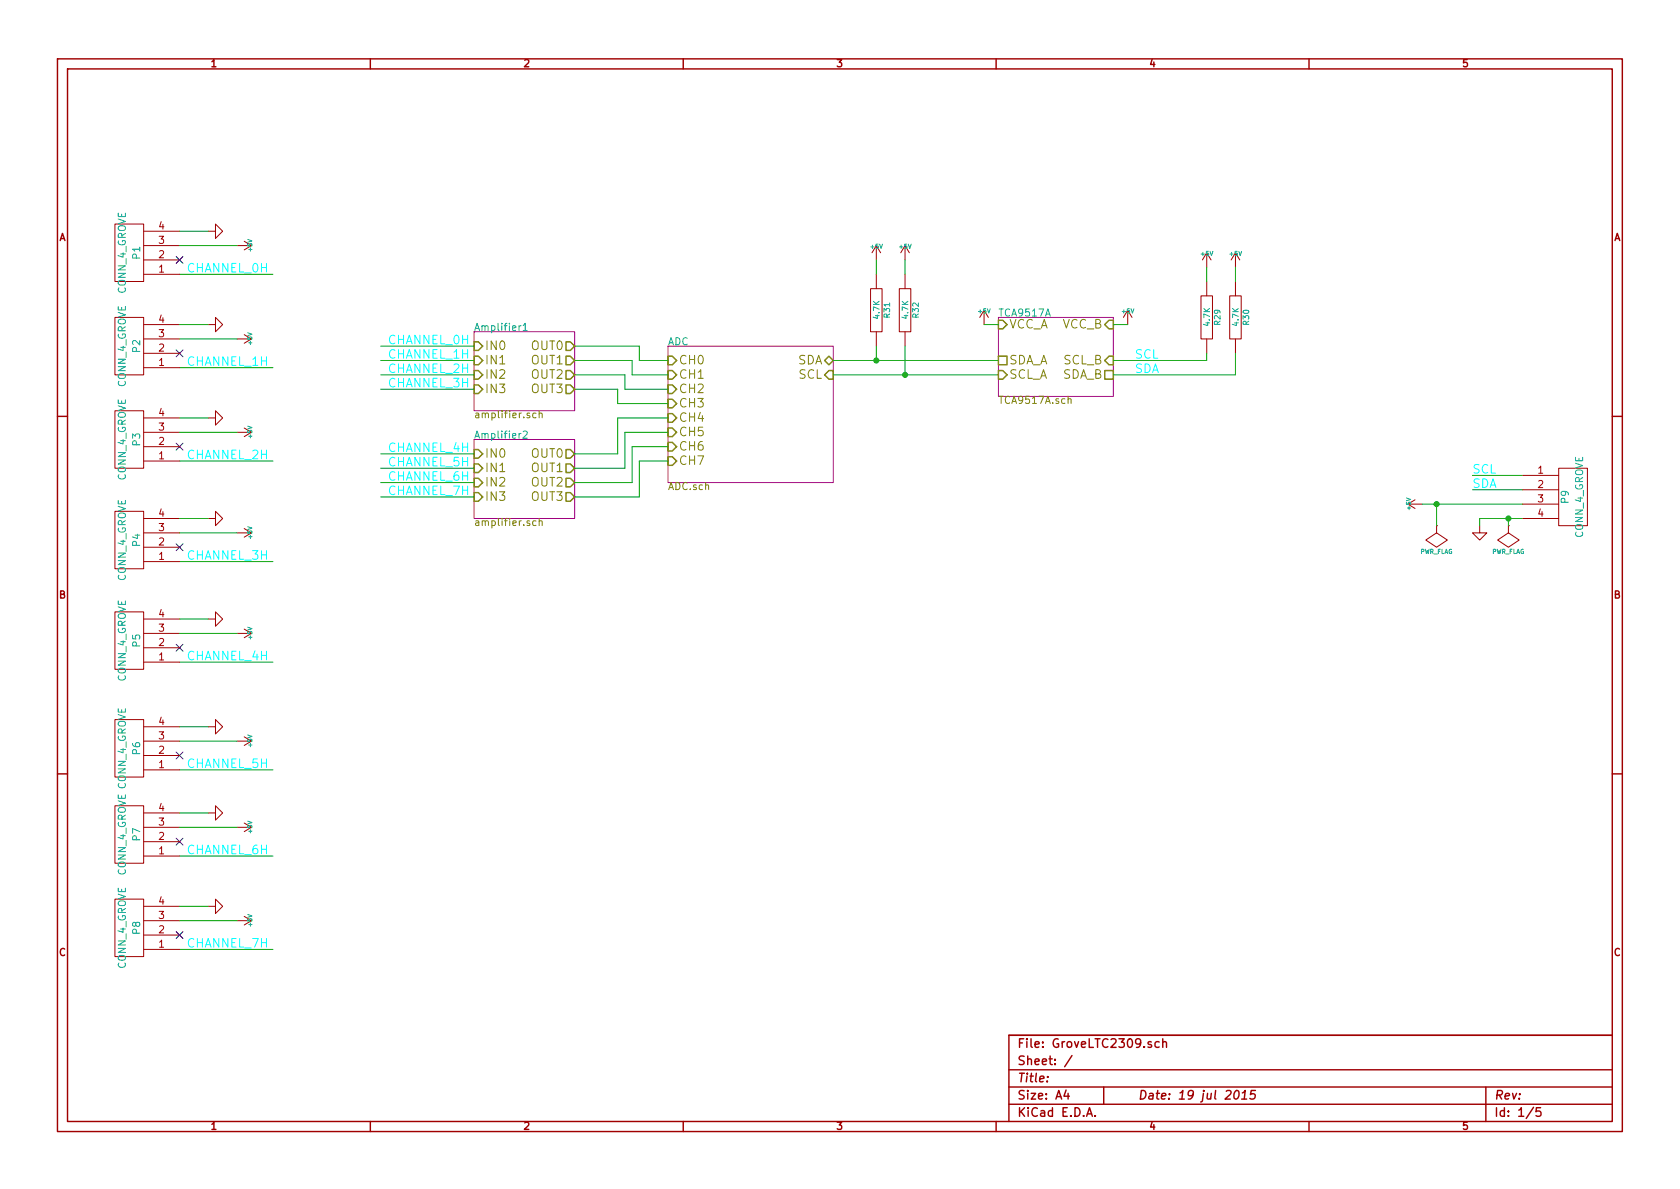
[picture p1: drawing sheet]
EESchema Schematic File Version 2
LIBS:power
LIBS:device
LIBS:transistors
LIBS:conn
LIBS:linear
LIBS:regul
LIBS:74xx
LIBS:cmos4000
LIBS:adc-dac
LIBS:memory
LIBS:xilinx
LIBS:special
LIBS:microcontrollers
LIBS:dsp
LIBS:microchip
LIBS:analog_switches
LIBS:motorola
LIBS:texas
LIBS:intel
LIBS:audio
LIBS:interface
LIBS:digital-audio
LIBS:philips
LIBS:display
LIBS:cypress
LIBS:siliconi
LIBS:opto
LIBS:atmel
LIBS:contrib
LIBS:valves
LIBS:relay
LIBS:conn_perso
LIBS:ADC
LIBS:GroveLTC2309-cache
EELAYER 27 0
EELAYER END
$Descr A4 11693 8268
encoding utf-8
Sheet 1 5
Title ""
Date "19 jul 2015"
Rev ""
Comp ""
Comment1 ""
Comment2 ""
Comment3 ""
Comment4 ""
$EndDescr
Text Label 10250 3300 0    60   ~ 0
SCL
Text Label 10250 3400 0    60   ~ 0
SDA
NoConn ~ 1250 1800
Text Label 1300 1900 0    60   ~ 0
CHANNEL_0H
$Comp
L GND #PWR1
U 1 1
P 1450 1600
F 0 "#PWR1" H 1450 1600 30  0001 C CNN
F 1 "GND" H 1450 1530 30  0001 C CNN
F 2 "" H 1450 1600 60  0000 C CNN
F 3 "" H 1450 1600 60  0000 C CNN
	1    1450 1600
	0    -1   -1   0   
$EndComp
$Sheet
S 3300 3050 700  550 
U 556F0453
F0 "Amplifier2" 50
F1 "amplifier.sch" 50
F2 "IN0" I L 3300 3150 60 
F3 "IN1" I L 3300 3250 60 
F4 "IN2" I L 3300 3350 60 
F5 "IN3" I L 3300 3450 60 
F6 "OUT0" O R 4000 3150 60 
F7 "OUT1" O R 4000 3250 60 
F8 "OUT2" O R 4000 3350 60 
F9 "OUT3" O R 4000 3450 60 
$EndSheet
Wire Wire Line
	10250 3300 10600 3300
Wire Wire Line
	10600 3400 10250 3400
Wire Wire Line
	1250 1900 1900 1900
Wire Wire Line
	4000 2400 4450 2400
Wire Wire Line
	4000 2500 4400 2500
Wire Wire Line
	4000 2600 4350 2600
Wire Wire Line
	4000 2700 4300 2700
$Sheet
S 4650 2400 1150 950 
U 556F1386
F0 "ADC" 50
F1 "ADC.sch" 50
F2 "CH0" I L 4650 2500 60 
F3 "CH1" I L 4650 2600 60 
F4 "CH2" I L 4650 2700 60 
F5 "CH3" I L 4650 2800 60 
F6 "CH4" I L 4650 2900 60 
F7 "CH5" I L 4650 3000 60 
F8 "CH6" I L 4650 3100 60 
F9 "CH7" I L 4650 3200 60 
F10 "SDA" B R 5800 2500 60 
F11 "SCL" I R 5800 2600 60 
$EndSheet
$Sheet
S 3300 2300 700  550 
U 556F2EE0
F0 "Amplifier1" 50
F1 "amplifier.sch" 50
F2 "IN0" I L 3300 2400 60 
F3 "IN1" I L 3300 2500 60 
F4 "IN2" I L 3300 2600 60 
F5 "IN3" I L 3300 2700 60 
F6 "OUT0" O R 4000 2400 60 
F7 "OUT1" O R 4000 2500 60 
F8 "OUT2" O R 4000 2600 60 
F9 "OUT3" O R 4000 2700 60 
$EndSheet
Wire Wire Line
	4450 2400 4450 2500
Wire Wire Line
	4450 2500 4650 2500
Wire Wire Line
	4400 2500 4400 2600
Wire Wire Line
	4400 2600 4650 2600
Wire Wire Line
	4350 2600 4350 2700
Wire Wire Line
	4350 2700 4650 2700
Wire Wire Line
	4300 2700 4300 2800
Wire Wire Line
	4300 2800 4650 2800
Wire Wire Line
	4000 3150 4300 3150
Wire Wire Line
	4300 3150 4300 2900
Wire Wire Line
	4300 2900 4650 2900
Wire Wire Line
	4000 3250 4350 3250
Wire Wire Line
	4350 3250 4350 3000
Wire Wire Line
	4350 3000 4650 3000
Wire Wire Line
	4000 3350 4400 3350
Wire Wire Line
	4400 3350 4400 3100
Wire Wire Line
	4400 3100 4650 3100
Wire Wire Line
	4650 3200 4450 3200
Wire Wire Line
	4450 3200 4450 3450
Wire Wire Line
	4450 3450 4000 3450
Wire Wire Line
	5800 2600 6950 2600
Wire Wire Line
	5800 2500 6950 2500
Text Label 2700 3450 0    60   ~ 0
CHANNEL_7H
Wire Wire Line
	2650 3450 3300 3450
Text Label 2700 3350 0    60   ~ 0
CHANNEL_6H
Wire Wire Line
	2650 3350 3300 3350
Text Label 2700 3250 0    60   ~ 0
CHANNEL_5H
Wire Wire Line
	2650 3250 3300 3250
Text Label 2700 3150 0    60   ~ 0
CHANNEL_4H
Wire Wire Line
	2650 3150 3300 3150
Text Label 2700 2700 0    60   ~ 0
CHANNEL_3H
Wire Wire Line
	2650 2700 3300 2700
Text Label 2700 2600 0    60   ~ 0
CHANNEL_2H
Wire Wire Line
	2650 2600 3300 2600
Text Label 2700 2500 0    60   ~ 0
CHANNEL_1H
Wire Wire Line
	2650 2500 3300 2500
Text Label 2700 2400 0    60   ~ 0
CHANNEL_0H
Wire Wire Line
	2650 2400 3300 2400
$Comp
L CONN_4_GROVE P1
U 1 1
P 900 1750
F 0 "P1" V 850 1750 50  0000 C CNN
F 1 "CONN_4_GROVE" V 950 1750 50  0000 C CNN
F 2 "" H 900 1750 60  0000 C CNN
F 3 "" H 900 1750 60  0000 C CNN
	1    900  1750
	-1   0    0    1   
$EndComp
$Comp
L +5V #PWR9
U 1 1
P 1650 1700
F 0 "#PWR9" H 1650 1790 20  0001 C CNN
F 1 "+5V" H 1650 1790 30  0000 C CNN
F 2 "" H 1650 1700 60  0000 C CNN
F 3 "" H 1650 1700 60  0000 C CNN
	1    1650 1700
	0    1    1    0   
$EndComp
$Comp
L +5V #PWR23
U 1 1
P 9900 3500
F 0 "#PWR23" H 9900 3590 20  0001 C CNN
F 1 "+5V" H 9900 3590 30  0000 C CNN
F 2 "" H 9900 3500 60  0000 C CNN
F 3 "" H 9900 3500 60  0000 C CNN
	1    9900 3500
	0    -1   -1   0   
$EndComp
NoConn ~ 1250 2450
Text Label 1300 2550 0    60   ~ 0
CHANNEL_1H
$Comp
L GND #PWR2
U 1 1
P 1450 2250
F 0 "#PWR2" H 1450 2250 30  0001 C CNN
F 1 "GND" H 1450 2180 30  0001 C CNN
F 2 "" H 1450 2250 60  0000 C CNN
F 3 "" H 1450 2250 60  0000 C CNN
	1    1450 2250
	0    -1   -1   0   
$EndComp
Wire Wire Line
	1250 2550 1900 2550
$Comp
L CONN_4_GROVE P2
U 1 1
P 900 2400
F 0 "P2" V 850 2400 50  0000 C CNN
F 1 "CONN_4_GROVE" V 950 2400 50  0000 C CNN
F 2 "" H 900 2400 60  0000 C CNN
F 3 "" H 900 2400 60  0000 C CNN
	1    900  2400
	-1   0    0    1   
$EndComp
$Comp
L +5V #PWR10
U 1 1
P 1650 2350
F 0 "#PWR10" H 1650 2440 20  0001 C CNN
F 1 "+5V" H 1650 2440 30  0000 C CNN
F 2 "" H 1650 2350 60  0000 C CNN
F 3 "" H 1650 2350 60  0000 C CNN
	1    1650 2350
	0    1    1    0   
$EndComp
NoConn ~ 1250 3100
Text Label 1300 3200 0    60   ~ 0
CHANNEL_2H
$Comp
L GND #PWR3
U 1 1
P 1450 2900
F 0 "#PWR3" H 1450 2900 30  0001 C CNN
F 1 "GND" H 1450 2830 30  0001 C CNN
F 2 "" H 1450 2900 60  0000 C CNN
F 3 "" H 1450 2900 60  0000 C CNN
	1    1450 2900
	0    -1   -1   0   
$EndComp
Wire Wire Line
	1250 3200 1900 3200
$Comp
L CONN_4_GROVE P3
U 1 1
P 900 3050
F 0 "P3" V 850 3050 50  0000 C CNN
F 1 "CONN_4_GROVE" V 950 3050 50  0000 C CNN
F 2 "" H 900 3050 60  0000 C CNN
F 3 "" H 900 3050 60  0000 C CNN
	1    900  3050
	-1   0    0    1   
$EndComp
$Comp
L +5V #PWR11
U 1 1
P 1650 3000
F 0 "#PWR11" H 1650 3090 20  0001 C CNN
F 1 "+5V" H 1650 3090 30  0000 C CNN
F 2 "" H 1650 3000 60  0000 C CNN
F 3 "" H 1650 3000 60  0000 C CNN
	1    1650 3000
	0    1    1    0   
$EndComp
NoConn ~ 1250 3800
Text Label 1300 3900 0    60   ~ 0
CHANNEL_3H
$Comp
L GND #PWR4
U 1 1
P 1450 3600
F 0 "#PWR4" H 1450 3600 30  0001 C CNN
F 1 "GND" H 1450 3530 30  0001 C CNN
F 2 "" H 1450 3600 60  0000 C CNN
F 3 "" H 1450 3600 60  0000 C CNN
	1    1450 3600
	0    -1   -1   0   
$EndComp
Wire Wire Line
	1250 3900 1900 3900
$Comp
L CONN_4_GROVE P4
U 1 1
P 900 3750
F 0 "P4" V 850 3750 50  0000 C CNN
F 1 "CONN_4_GROVE" V 950 3750 50  0000 C CNN
F 2 "" H 900 3750 60  0000 C CNN
F 3 "" H 900 3750 60  0000 C CNN
	1    900  3750
	-1   0    0    1   
$EndComp
$Comp
L +5V #PWR12
U 1 1
P 1650 3700
F 0 "#PWR12" H 1650 3790 20  0001 C CNN
F 1 "+5V" H 1650 3790 30  0000 C CNN
F 2 "" H 1650 3700 60  0000 C CNN
F 3 "" H 1650 3700 60  0000 C CNN
	1    1650 3700
	0    1    1    0   
$EndComp
NoConn ~ 1250 4500
Text Label 1300 4600 0    60   ~ 0
CHANNEL_4H
$Comp
L GND #PWR5
U 1 1
P 1450 4300
F 0 "#PWR5" H 1450 4300 30  0001 C CNN
F 1 "GND" H 1450 4230 30  0001 C CNN
F 2 "" H 1450 4300 60  0000 C CNN
F 3 "" H 1450 4300 60  0000 C CNN
	1    1450 4300
	0    -1   -1   0   
$EndComp
Wire Wire Line
	1250 4600 1900 4600
$Comp
L CONN_4_GROVE P5
U 1 1
P 900 4450
F 0 "P5" V 850 4450 50  0000 C CNN
F 1 "CONN_4_GROVE" V 950 4450 50  0000 C CNN
F 2 "" H 900 4450 60  0000 C CNN
F 3 "" H 900 4450 60  0000 C CNN
	1    900  4450
	-1   0    0    1   
$EndComp
$Comp
L +5V #PWR13
U 1 1
P 1650 4400
F 0 "#PWR13" H 1650 4490 20  0001 C CNN
F 1 "+5V" H 1650 4490 30  0000 C CNN
F 2 "" H 1650 4400 60  0000 C CNN
F 3 "" H 1650 4400 60  0000 C CNN
	1    1650 4400
	0    1    1    0   
$EndComp
NoConn ~ 1250 5250
Text Label 1300 5350 0    60   ~ 0
CHANNEL_5H
$Comp
L GND #PWR6
U 1 1
P 1450 5050
F 0 "#PWR6" H 1450 5050 30  0001 C CNN
F 1 "GND" H 1450 4980 30  0001 C CNN
F 2 "" H 1450 5050 60  0000 C CNN
F 3 "" H 1450 5050 60  0000 C CNN
	1    1450 5050
	0    -1   -1   0   
$EndComp
Wire Wire Line
	1250 5350 1900 5350
$Comp
L CONN_4_GROVE P6
U 1 1
P 900 5200
F 0 "P6" V 850 5200 50  0000 C CNN
F 1 "CONN_4_GROVE" V 950 5200 50  0000 C CNN
F 2 "" H 900 5200 60  0000 C CNN
F 3 "" H 900 5200 60  0000 C CNN
	1    900  5200
	-1   0    0    1   
$EndComp
$Comp
L +5V #PWR14
U 1 1
P 1650 5150
F 0 "#PWR14" H 1650 5240 20  0001 C CNN
F 1 "+5V" H 1650 5240 30  0000 C CNN
F 2 "" H 1650 5150 60  0000 C CNN
F 3 "" H 1650 5150 60  0000 C CNN
	1    1650 5150
	0    1    1    0   
$EndComp
NoConn ~ 1250 5850
Text Label 1300 5950 0    60   ~ 0
CHANNEL_6H
$Comp
L GND #PWR7
U 1 1
P 1450 5650
F 0 "#PWR7" H 1450 5650 30  0001 C CNN
F 1 "GND" H 1450 5580 30  0001 C CNN
F 2 "" H 1450 5650 60  0000 C CNN
F 3 "" H 1450 5650 60  0000 C CNN
	1    1450 5650
	0    -1   -1   0   
$EndComp
Wire Wire Line
	1250 5950 1900 5950
$Comp
L CONN_4_GROVE P7
U 1 1
P 900 5800
F 0 "P7" V 850 5800 50  0000 C CNN
F 1 "CONN_4_GROVE" V 950 5800 50  0000 C CNN
F 2 "" H 900 5800 60  0000 C CNN
F 3 "" H 900 5800 60  0000 C CNN
	1    900  5800
	-1   0    0    1   
$EndComp
$Comp
L +5V #PWR15
U 1 1
P 1650 5750
F 0 "#PWR15" H 1650 5840 20  0001 C CNN
F 1 "+5V" H 1650 5840 30  0000 C CNN
F 2 "" H 1650 5750 60  0000 C CNN
F 3 "" H 1650 5750 60  0000 C CNN
	1    1650 5750
	0    1    1    0   
$EndComp
NoConn ~ 1250 6500
Text Label 1300 6600 0    60   ~ 0
CHANNEL_7H
$Comp
L GND #PWR8
U 1 1
P 1450 6300
F 0 "#PWR8" H 1450 6300 30  0001 C CNN
F 1 "GND" H 1450 6230 30  0001 C CNN
F 2 "" H 1450 6300 60  0000 C CNN
F 3 "" H 1450 6300 60  0000 C CNN
	1    1450 6300
	0    -1   -1   0   
$EndComp
Wire Wire Line
	1250 6600 1900 6600
$Comp
L CONN_4_GROVE P8
U 1 1
P 900 6450
F 0 "P8" V 850 6450 50  0000 C CNN
F 1 "CONN_4_GROVE" V 950 6450 50  0000 C CNN
F 2 "" H 900 6450 60  0000 C CNN
F 3 "" H 900 6450 60  0000 C CNN
	1    900  6450
	-1   0    0    1   
$EndComp
$Comp
L +5V #PWR16
U 1 1
P 1650 6400
F 0 "#PWR16" H 1650 6490 20  0001 C CNN
F 1 "+5V" H 1650 6490 30  0000 C CNN
F 2 "" H 1650 6400 60  0000 C CNN
F 3 "" H 1650 6400 60  0000 C CNN
	1    1650 6400
	0    1    1    0   
$EndComp
Wire Wire Line
	10300 3600 10600 3600
Wire Wire Line
	9900 3500 10600 3500
$Comp
L GND #PWR24
U 1 1
P 10300 3650
F 0 "#PWR24" H 10300 3650 30  0001 C CNN
F 1 "GND" H 10300 3580 30  0001 C CNN
F 2 "" H 10300 3650 60  0000 C CNN
F 3 "" H 10300 3650 60  0000 C CNN
	1    10300 3650
	1    0    0    -1  
$EndComp
Wire Wire Line
	10300 3600 10300 3650
Wire Wire Line
	1250 1600 1450 1600
Wire Wire Line
	1250 1700 1650 1700
Wire Wire Line
	1250 2250 1450 2250
Wire Wire Line
	1250 2350 1650 2350
Wire Wire Line
	1250 2900 1450 2900
Wire Wire Line
	1650 3000 1250 3000
Wire Wire Line
	1250 3600 1450 3600
Wire Wire Line
	1250 3700 1650 3700
Wire Wire Line
	1450 4300 1250 4300
Wire Wire Line
	1250 4400 1650 4400
Wire Wire Line
	1250 5050 1450 5050
Wire Wire Line
	1250 5150 1650 5150
Wire Wire Line
	1450 5650 1250 5650
Wire Wire Line
	1250 5750 1650 5750
Wire Wire Line
	1450 6300 1250 6300
Wire Wire Line
	1250 6400 1650 6400
$Comp
L PWR_FLAG #FLG2
U 1 1
P 10500 3650
F 0 "#FLG2" H 10500 3745 30  0001 C CNN
F 1 "PWR_FLAG" H 10500 3830 30  0000 C CNN
F 2 "" H 10500 3650 60  0000 C CNN
F 3 "" H 10500 3650 60  0000 C CNN
	1    10500 3650
	-1   0    0    1   
$EndComp
$Comp
L PWR_FLAG #FLG1
U 1 1
P 10000 3650
F 0 "#FLG1" H 10000 3745 30  0001 C CNN
F 1 "PWR_FLAG" H 10000 3830 30  0000 C CNN
F 2 "" H 10000 3650 60  0000 C CNN
F 3 "" H 10000 3650 60  0000 C CNN
	1    10000 3650
	-1   0    0    1   
$EndComp
Wire Wire Line
	10000 3500 10000 3650
Connection ~ 10000 3500
Wire Wire Line
	10500 3650 10500 3600
Connection ~ 10500 3600
$Comp
L CONN_4_GROVE P9
U 1 1
P 10950 3450
F 0 "P9" V 10900 3450 50  0000 C CNN
F 1 "CONN_4_GROVE" V 11000 3450 50  0000 C CNN
F 2 "" H 10950 3450 60  0000 C CNN
F 3 "" H 10950 3450 60  0000 C CNN
	1    10950 3450
	1    0    0    -1  
$EndComp
$Sheet
S 6950 2200 800  550 
U 55870924
F0 "TCA9517A" 50
F1 "TCA9517A.sch" 50
F2 "SDA_A" U L 6950 2500 60 
F3 "SCL_A" I L 6950 2600 60 
F4 "SDA_B" U R 7750 2600 60 
F5 "SCL_B" I R 7750 2500 60 
F6 "VCC_B" I R 7750 2250 60 
F7 "VCC_A" I L 6950 2250 60 
$EndSheet
Text Label 7900 2500 0    60   ~ 0
SCL
Text Label 7900 2600 0    60   ~ 0
SDA
Wire Wire Line
	7750 2500 8400 2500
Wire Wire Line
	7750 2600 8600 2600
$Comp
L +5V #PWR19
U 1 1
P 6850 2250
F 0 "#PWR19" H 6850 2340 20  0001 C CNN
F 1 "+5V" H 6850 2340 30  0000 C CNN
F 2 "" H 6850 2250 60  0000 C CNN
F 3 "" H 6850 2250 60  0000 C CNN
	1    6850 2250
	1    0    0    -1  
$EndComp
$Comp
L +5V #PWR20
U 1 1
P 7850 2250
F 0 "#PWR20" H 7850 2340 20  0001 C CNN
F 1 "+5V" H 7850 2340 30  0000 C CNN
F 2 "" H 7850 2250 60  0000 C CNN
F 3 "" H 7850 2250 60  0000 C CNN
	1    7850 2250
	1    0    0    -1  
$EndComp
Wire Wire Line
	6850 2250 6950 2250
Wire Wire Line
	7750 2250 7850 2250
$Comp
L R R29
U 1 1
P 8400 2200
F 0 "R29" V 8480 2200 40  0000 C CNN
F 1 "4.7K" V 8407 2201 40  0000 C CNN
F 2 "~" V 8330 2200 30  0000 C CNN
F 3 "~" H 8400 2200 30  0000 C CNN
	1    8400 2200
	1    0    0    -1  
$EndComp
$Comp
L R R30
U 1 1
P 8600 2200
F 0 "R30" V 8680 2200 40  0000 C CNN
F 1 "4.7K" V 8607 2201 40  0000 C CNN
F 2 "~" V 8530 2200 30  0000 C CNN
F 3 "~" H 8600 2200 30  0000 C CNN
	1    8600 2200
	1    0    0    -1  
$EndComp
Wire Wire Line
	8400 2500 8400 2450
Wire Wire Line
	8600 2600 8600 2450
$Comp
L +5V #PWR21
U 1 1
P 8400 1850
F 0 "#PWR21" H 8400 1940 20  0001 C CNN
F 1 "+5V" H 8400 1940 30  0000 C CNN
F 2 "" H 8400 1850 60  0000 C CNN
F 3 "" H 8400 1850 60  0000 C CNN
	1    8400 1850
	1    0    0    -1  
$EndComp
$Comp
L +5V #PWR22
U 1 1
P 8600 1850
F 0 "#PWR22" H 8600 1940 20  0001 C CNN
F 1 "+5V" H 8600 1940 30  0000 C CNN
F 2 "" H 8600 1850 60  0000 C CNN
F 3 "" H 8600 1850 60  0000 C CNN
	1    8600 1850
	1    0    0    -1  
$EndComp
Wire Wire Line
	8600 1850 8600 1950
Wire Wire Line
	8400 1850 8400 1950
$Comp
L R R31
U 1 1
P 6100 2150
F 0 "R31" V 6180 2150 40  0000 C CNN
F 1 "4.7K" V 6107 2151 40  0000 C CNN
F 2 "~" V 6030 2150 30  0000 C CNN
F 3 "~" H 6100 2150 30  0000 C CNN
	1    6100 2150
	1    0    0    -1  
$EndComp
$Comp
L R R32
U 1 1
P 6300 2150
F 0 "R32" V 6380 2150 40  0000 C CNN
F 1 "4.7K" V 6307 2151 40  0000 C CNN
F 2 "~" V 6230 2150 30  0000 C CNN
F 3 "~" H 6300 2150 30  0000 C CNN
	1    6300 2150
	1    0    0    -1  
$EndComp
$Comp
L +5V #PWR17
U 1 1
P 6100 1800
F 0 "#PWR17" H 6100 1890 20  0001 C CNN
F 1 "+5V" H 6100 1890 30  0000 C CNN
F 2 "" H 6100 1800 60  0000 C CNN
F 3 "" H 6100 1800 60  0000 C CNN
	1    6100 1800
	1    0    0    -1  
$EndComp
$Comp
L +5V #PWR18
U 1 1
P 6300 1800
F 0 "#PWR18" H 6300 1890 20  0001 C CNN
F 1 "+5V" H 6300 1890 30  0000 C CNN
F 2 "" H 6300 1800 60  0000 C CNN
F 3 "" H 6300 1800 60  0000 C CNN
	1    6300 1800
	1    0    0    -1  
$EndComp
Wire Wire Line
	6300 1800 6300 1900
Wire Wire Line
	6100 1800 6100 1900
Wire Wire Line
	6100 2400 6100 2500
Connection ~ 6100 2500
Wire Wire Line
	6300 2400 6300 2600
Connection ~ 6300 2600
$EndSCHEMATC
